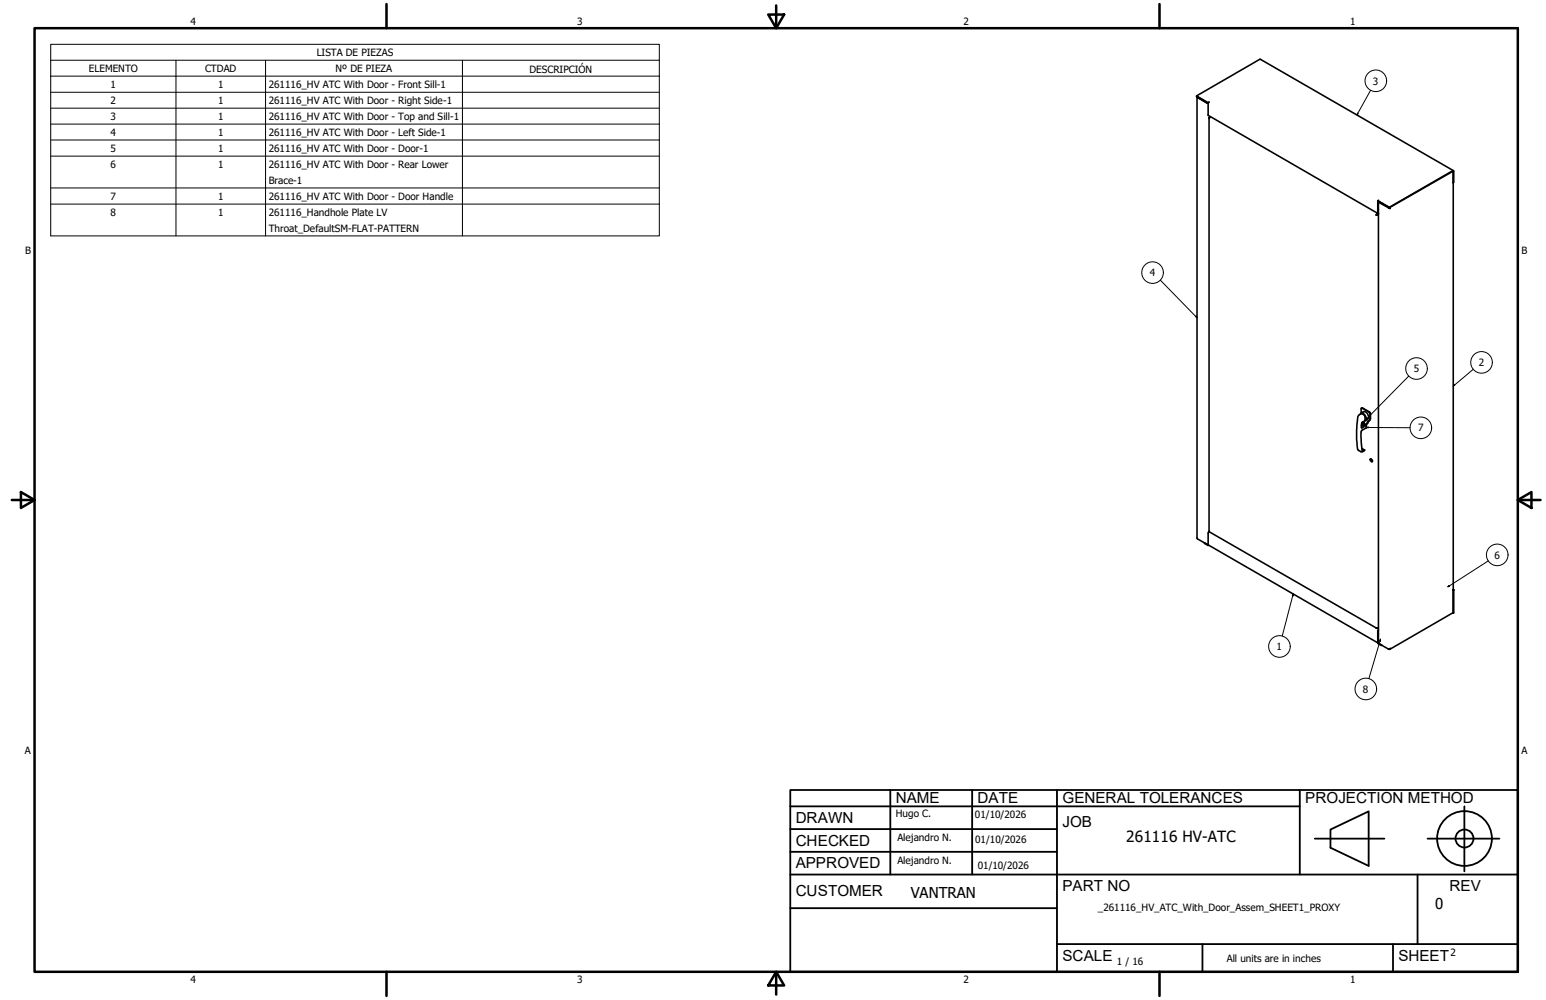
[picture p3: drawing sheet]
<svg xmlns="http://www.w3.org/2000/svg" width="432mm" height="279mm" viewBox="0 0 432 279" stroke-linecap="round" stroke-linejoin="round" font-family="sans-serif">
<!-- layer: Visible (ANSI) -->
<g fill="none" stroke="#000" stroke-width=".44">
<path d="M334.2 26.8v.2l3.2 1.8M334.3 27.2v123.2l3.1 1.7M334.5 27.1v.1M334.5 27.2l2.9 1.7M334.6 27.2h.1M334.6 27.2h-.1M334.6 27.2l2.6 1.6M337.4 28.8l.3-.3-.3 .2-3.2-1.9 17.8-10.2 54 31.1M337.4 28.8v3.5l47.5 27.4M337.4 28.7v.1M337.7 33l.1 115.5M337.8 32.8v.1"/>
<path d="M337.9 32.8l-.1 .3v-.3M337.9 32.8h-.1M338.1 32.6l-.2 .2M384.6 59.9l-.2 .2M384.6 59.8l-.2 .3M384.6 59.8v.1M384.9 56.2l-.1 3.4 .2 .1M384.9 59.6l-.3 .2M384.9 56.3l.1 3.2M385 59.7l-.4 .2 .1 .1M385 58.5l-.1 .1M385 59.7l-.4 .2"/>
<path d="M385 59.8l-.3 .2M385.1 55.9l-.3 .2 3.2 1.9M385.2 56.5l2.7 1.5M387.8 58l.5 .2M387.8 58l-2.8-1.7v123.4l2.8 1.7M387.9 58l.3 .2M387.9 58h-.1M388.1 58l.1 .2M388.2 58l.1 .2M388.2 58.2h.1M405.9 47.9l-.1 3.2M405.9 51.1v120.1l-17.7 10.2"/>
<path d="M405.9 47.9v3.1l.1-.1v-3.1l-.2-.1-17.8 10.2M405.9 47.9l-.1-.1-17.8 10.2-3.2-1.9M384.7 60l-.3 .1M379.9 115.8l.1-.2a1.11 1.11 0 0 1 1.5 1v.7l-.2 .2M380.1 115.4l.7-.3a1.37 1.37 0 0 1 1.2 2l-.7 .4M380.2 115.4v-1.4l2.5 1.4-.2 2.1-.5 .2v.5l-.9 .5h-.8M380.2 114h.4l2.1 1.3 .1 1.7-.5 .7M380.4 118.2l.5-.1a.33 .33 0 0 1-.1 .6 .33 .33 0 0 1-.5-.3h.8M380.6 118.2l.4 .3M381.3 117.5l-.9 .6-.2 1.4 1.4-.6M381.3 117.5v-1.2l-.2-.3-.9-.4-.7 .4a23.1 23.1 0 0 0-.4 8.9l.2 .8 .8 .5h.5l.5-.5M381.4 118.7l.2 .2"/>
<path d="M381.6 118.9v.6l-1.2 .8a11.6 11.6 0 0 0 .2 5.7l.5-.3M382.1 117.7v.5l-.3 .2-.7 .5h-.8h.8M380.4 125.3l.7 .4M382.7 128.3a.43 .43 0 0 1 .5 .2 .43 .43 0 0 1-.1 .5l-.4-.4zM382.8 128.2l.2 .6 .3 .2M337.4 152.3l-1-.6 48.5 27.9M337.6 152.3l-.2 .1M337.8 148.5l-.4 .3v3.4M337.8 148.5l46.7 27M384.8 179.6l1 .7M384.9 179.6l-.1 .2 1.2 .5M384.9 177.1l.1 .1"/>
<path d="M385 176l-.2 .3 .1 3.3M385 176.1v3.4M385 175.3l-.4 .3-.2-.2 .3 .1M385 179.6h-.1M405.8 164.9l.1-.1zM405.9 164.7v6.6M405.9 164.8v6.5h-.1M406 164.8h-.1M387.8 181.4l.5-.2-.1 .2h-.3M387.8 181.4h.1M387.9 181.4h.1"/>
</g>
<g fill="#000">
<circle cx="337.2" cy="28.8" r=".22"/>
<circle cx="385" cy="59.7" r=".22"/>
<circle cx="385.2" cy="56.5" r=".22"/>
<circle cx="386" cy="56.8" r=".22"/>
<circle cx="384.6" cy="175.5" r=".22"/>
<circle cx="405.9" cy="164.8" r=".22"/>
</g>
<g fill="none" stroke="#000" stroke-width=".28">
<path d="M14.2 16.8v-4.4h169.9v4.4M14.2 16.8h169.9v4.5M14.2 16.8v49.1h169.9v-44.6M49.1 16.8v49.1M74.2 16.8v49.1M129.2 16.8v49.1M14.2 21.3h169.9M14.2 25.8h169.9M14.2 30.2h169.9M14.2 34.7h169.9M14.2 39.1h169.9M379.2 31.6l.1 .2-.3 .3z"/>
<path d="M382.8 25.3l-3.8 6.8M14.2 43.6h169.9M14.2 52.5h169.9M14.2 57h169.9M324.1 78.3l10.2 10.5M334.1 88.3l.2 .5-.4-.3zM381.6 119.4l.5-.1v.3zM381.6 119.4l12.2 .1M381.7 116.8l.2 .2-.5 .2zM393.4 105.1l-12 12.1M406.2 107.4l.1 .2-.4 .3zM411.5 103.2l-5.6 4.7"/>
<path d="M415.7 156.7l-11.3 7.3M361.2 165.9v.6l-.3-.1zM361.2 165.9l-3.1 11.8M385.6 178.6v.5l-.3-.1zM385.6 178.6l-3.3 11M404.7 163.6l.2 .2-.5 .2z"/>
<circle cx="384.3" cy="22.6" r="3"/>
<circle cx="321.9" cy="76.2" r="3"/>
<circle cx="395.6" cy="103" r="3"/>
<circle cx="396.8" cy="119.5" r="3"/>
<circle cx="413.8" cy="101.3" r="3"/>
<circle cx="418.2" cy="155" r="3"/>
<circle cx="357.3" cy="180.6" r="3"/>
<circle cx="381.5" cy="192.5" r="3"/>
</g>
<!-- layer: Borde (ANSI) -->
<g fill="none" stroke="#000" stroke-width=".7">
<path d="M9.7 7.9h414.2v263.6h-414.2zM107.9 1.1v6.8M214.6 4.1h4.4l-2.2 3.8zM216.8 1.5v6.4M323.8 1.1v6.8M3.3 139.7h6.4M5.8 137.5l3.9 2.2-3.9 2.2zM423.9 139.7l3.8-2.2v4.4zM423.9 139.7h6.4M107.9 271.5v6.8M216.8 271.5l2.2 3.8h-4.4zM216.8 271.5v6.4"/>
<path d="M323.8 271.5v6.8"/>
</g>
<!-- layer: Title (ANSI)-1 -->
<g fill="none" stroke="#000" stroke-width=".51">
<path d="M220.7 220.7h203.2v50.8h-203.2zM220.7 225.3h142.3M220.7 231.6h74.5M220.7 238h74.5M248.7 220.7v23.6M271.5 220.7v23.6M295.2 220.7v50.8M363 220.7v23.6M367.2 234.3h19.5M371.6 231.8l10.7-5.1v15.2l-10.7-5zM398.7 234.3h20.1M409 225.3v18.2"/>
<path d="M220.7 244.3h203.2M220.7 253.7h74.5M395.9 244.3v19.5M295.2 263.8h128.7M335.9 263.8v7.7M389.1 263.8v7.7"/>
<circle cx="409" cy="234.3" r="7.7"/>
<circle cx="409" cy="234.3" r="2.51"/>
</g>
<path d="M379.2 31.6l.1 .2-.3 .3zM334.1 88.3l.2 .5-.4-.3zM381.7 116.8l.2 .2-.5 .2zM381.6 119.4l.5-.1v.3zM406.2 107.4l.1 .2-.4 .3zM361.2 165.9v.6l-.3-.1zM385.6 178.6v.5l-.3-.1zM404.7 163.6l.2 .2-.5 .2z" fill="#000"/>
<g font-size="4.3">
<text x="250.2" y="224.2">NAME</text>
<text x="273" y="224.2">DATE</text>
<text x="296.7" y="224.3">GENERAL TOLERANCES</text>
<text x="364.6" y="224.3">PROJECTION METHOD</text>
<text x="222.2" y="229.9">DRAWN</text>
<text x="296.7" y="230.9">JOB</text>
<text x="222.2" y="236.3">CHECKED</text>
<text x="314.6" y="235.1">261116 HV-ATC</text>
<text x="222.2" y="242.6">APPROVED</text>
<text x="222.2" y="250.3">CUSTOMER</text>
<text x="296.7" y="249">PART NO</text>
<text x="404.8" y="248.9">REV</text>
<text x="296.7" y="268.4">SCALE</text>
<text x="390.6" y="268.4">SHEET</text>
</g>
<g font-size="4.2">
<text x="254.4" y="250.8">VANTRAN</text>
<text x="400.9" y="254">0</text>
</g>
<g font-size="2.8">
<text x="53.2" y="6.9">4</text>
<text x="161.2" y="6.9">3</text>
<text x="269.1" y="6.9">2</text>
<text x="377.1" y="6.9">1</text>
<text x="88.5" y="15.6">LISTA DE PIEZAS</text>
<text x="24.8" y="20.1">ELEMENTO</text>
<text x="57.3" y="20.1">CTDAD</text>
<text x="93.7" y="20.1">Nº DE PIEZA</text>
<text x="147.9" y="20.4">DESCRIPCIÓN</text>
<text x="383.5" y="23.6">3</text>
<text x="30.9" y="24.6">1</text>
<text x="30.9" y="29">2</text>
<text x="60.9" y="24.6">1</text>
<text x="60.9" y="29">1</text>
<text x="75.1" y="24.6">261116_HV ATC With Door - Front Sill-1</text>
<text x="75.1" y="29.1">261116_HV ATC With Door - Right Side-1</text>
<text x="30.9" y="33.5">3</text>
<text x="60.9" y="33.5">1</text>
<text x="75.1" y="33.5">261116_HV ATC With Door - Top and Sill-1</text>
<text x="30.9" y="37.9">4</text>
<text x="60.9" y="37.9">1</text>
<text x="75.1" y="38">261116_HV ATC With Door - Left Side-1</text>
<text x="30.9" y="42.4">5</text>
<text x="30.9" y="46.9">6</text>
<text x="60.9" y="42.4">1</text>
<text x="60.9" y="46.9">1</text>
<text x="75.1" y="42.4">261116_HV ATC With Door - Door-1</text>
<text x="75.1" y="46.9">261116_HV ATC With Door - Rear Lower</text>
<text x="75.1" y="51.4">Brace-1</text>
<text x="30.9" y="55.8">7</text>
<text x="60.9" y="55.8">1</text>
<text x="75.1" y="55.8">261116_HV ATC With Door - Door Handle</text>
<text x="30.9" y="60.3">8</text>
<text x="60.9" y="60.3">1</text>
<text x="75.1" y="60.3">261116_Handhole Plate LV</text>
<text x="75.1" y="64.8">Throat_DefaultSM-FLAT-PATTERN</text>
<text x="7" y="70.9">B</text>
<text x="424.9" y="70.9">B</text>
<text x="321.2" y="77.2">4</text>
<text x="394.8" y="103.9">5</text>
<text x="413" y="102.2">2</text>
<text x="396.1" y="120.5">7</text>
<text x="417.4" y="156.1">6</text>
<text x="356.6" y="181.6">1</text>
<text x="380.7" y="193.5">8</text>
<text x="6.9" y="210.6">A</text>
<text x="424.9" y="210.6">A</text>
<text x="250.2" y="228.3">Hugo C.</text>
<text x="272.3" y="228.4">01/10/2026</text>
<text x="250.6" y="234.9">Alejandro N.</text>
<text x="272.4" y="235.6">01/10/2026</text>
<text x="250.6" y="241.5">Alejandro N.</text>
<text x="273.1" y="242.8">01/10/2026</text>
<text x="306.6" y="254.5">_261116_HV_ATC_With_Door_Assem_SHEET1_PROXY</text>
<text x="312" y="269.7">1 / 16</text>
<text x="342.6" y="268.7">All units are in inches</text>
<text x="405.1" y="267.1">2</text>
<text x="53.2" y="274.6">4</text>
<text x="161.2" y="274.6">3</text>
<text x="269.1" y="274.6">2</text>
<text x="377.1" y="274.6">1</text>
</g>
</svg>
